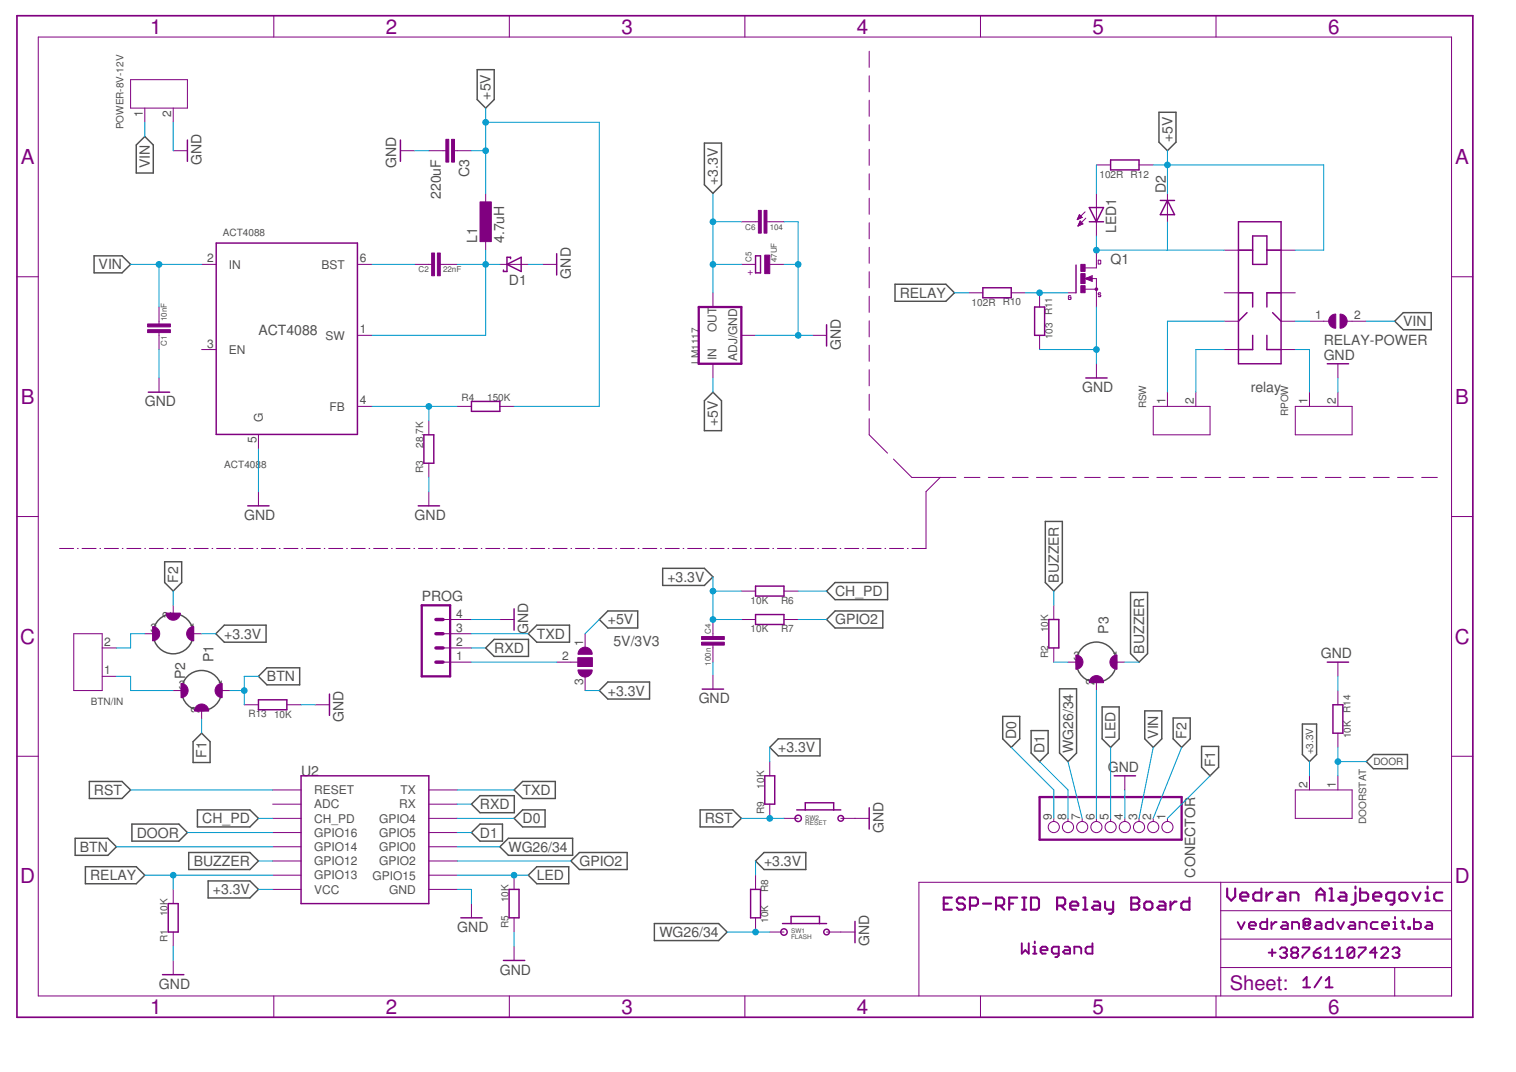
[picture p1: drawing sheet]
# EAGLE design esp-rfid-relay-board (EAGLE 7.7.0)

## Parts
5V/3V3  SJ2W  [SJ_2]
ACT4088  ACT4088  ACT4088-(SOT23-6)  [SOT-23-6]
BTN/IN  SCREW-TERMINAL-GREEN(2P-3.5)  [H2-3.5-7.0X7.0MM]
C1  10nF  CAPC0805  [C_0805]
C2  22nF  CAPC0805  [C_0805]
C3  220uF  C-EUC1210  [C1210]
C4  100n  CAPC0805  [C_0805]
C5  47UF  CPOLB_3528  [CPOL_B3528]
C6  104  CAPC0805  [C_0805]
CONECTOR  PINHD-1X9  [1X09]
D1  SCHOTTKY-DIODESMD  [SMB]
D2  4007-4148  DIODESOD123FL  [DIO_SOD123FL]
DOORSTAT  SCREW-TERMINAL-GREEN(2P-3.5)  [H2-3.5-7.0X7.0MM]
L1  4.7uH  L-EUL3225M  [L3225M]
LED1  LED0805LED  [0805LED]
LM1117  POWERSOT223  [SOT223]
P1  SJ3  [SJ_3]
P2  SJ3  [SJ_3]
P3  SJ3  [SJ_3]
POWER-8V-12V  SCREW-TERMINAL-GREEN(2P-3.5)  [H2-3.5-7.0X7.0MM]
PROG  MA04-1  [MA04-1]
Q1  MOSFET_NSOT23  [SOT23]
R1  10K  RESISTORR0805  [R_0805]
R2  10K  RESISTORR0805  [R_0805]
R3  28.7K  RESISTORR0805  [R_0805]
R4  150K  RESISTORR0805  [R_0805]
R5  10K  RESISTORR0805  [R_0805]
R6  10K  RESISTORR0805  [R_0805]
R7  10K  RESISTORR0805  [R_0805]
R8  10K  RESISTORR0805  [R_0805]
R9  10K  RESISTORR0805  [R_0805]
R10  102R  RESISTORR0805  [R_0805]
R11  103  RESISTORR0805  [R_0805]
R12  102R  RESISTORR0805  [R_0805]
R13  10K  RESISTORR0805  [R_0805]
R14  10K  RESISTORR0805  [R_0805]
RELAY  2XSWITCH  [HFD3-SIGNAL]
RELAY-POWER  SJ  [SJ]
RPOW  SCREW-TERMINAL-GREEN(2P-3.5)  [H2-3.5-7.0X7.0MM]
RSW  SCREW-TERMINAL-GREEN(2P-3.5)  [H2-3.5-7.0X7.0MM]
SW1  FLASH  BUTTON-2PSWITCH-TURTLE-2P  [2P-SWITCH-TURTLE]
SW2  RESET  BUTTON-2PSWITCH-TURTLE-2P  [2P-SWITCH-TURTLE]
U2  ESP12SMD  [ESP12-SMD]

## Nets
+3.3V: 5V/3V3.3 C4.1 C5.+ C6.1 DOORSTAT.2 LM1117.OUT1(OUT) LM1117.OUT2(OUT) P2.1 R6.2 R7.2 R8.1 R9.2 U2.VCC
+5V [VCC]: 5V/3V3.1 C3.1 D2.C L1.1 LM1117.IN+(IN) R4.2 R12.1 RELAY.8
BTN: P1.1 R13.1 U2.GPIO14
BUCK1: ACT4088.1(SW) C2.2 D1.C L1.2
BUCK2: ACT4088.4(FB) R3.2 R4.1
BUCK3: ACT4088.6(BST) C2.1
BUZZER: P3.1 R2.2 U2.GPIO12
CH_PD: R6.1 U2.CH_PD
D0: CONECTOR.9 U2.GPIO4
D1: CONECTOR.8 U2.GPIO5
DOOR: DOORSTAT.1 R14.2 U2.GPIO16
F1: CONECTOR.1 P1.2
F2: CONECTOR.2 P2.2
GND: ACT4088.5(G) C1.1 C3.2 C4.2 C5.- C6.2 CONECTOR.4 D1.A LM1117.GND POWER-8V-12V.2 PROG.4 Q1.2(S) R1.1 R3.1 R5.1 R11.2 R13.2 R14.1 RPOW.2 SW1.2 SW2.2 U2.GND
GPIO2: R7.1 U2.GPIO2
LED: CONECTOR.5 R5.2 U2.GPIO15
N$2: 5V/3V3.2 PROG.1
N$3: RELAY-POWER.1 RELAY.6
N$4: RELAY.5 RPOW.1
N$5: RELAY.4 RSW.2
N$6: BTN/IN.1 P1.3
N$7: BTN/IN.2 P2.3
N$8: RELAY.3 RSW.1
N$9: CONECTOR.6 P3.2
N$10: P3.3 R2.1
RELAY: R1.2 R10.2 U2.GPIO13
RELN1: Q1.1(G) R10.1 R11.1
RELN2 [ANT]: D2.A LED1.C Q1.3(D) RELAY.1
RELN4: LED1.A R12.2
RST: R9.1 SW2.1 U2.RESET
RXD: PROG.2 U2.RXD0(RX)
TXD: PROG.3 U2.TXD0(TX)
VIN: ACT4088.2(IN) C1.2 CONECTOR.3 POWER-8V-12V.1 RELAY-POWER.2
WG26/34: CONECTOR.7 R8.2 SW1.1 U2.GPIO0
Unconnected: ACT4088.3(EN) RELAY.2 RELAY.7 U2.ADC

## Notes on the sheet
- relay
- Vedran Alajbegovic
- ESP-RFID Relay Board
- vedran@advanceit.ba
- Wiegand | +38761107423
- 1/1

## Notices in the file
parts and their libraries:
SparkFun-Aesthetics: Licensing: Creative Commons ShareAlike 4.0 International - https://creativecommons.org/licenses/by-sa/4.0
